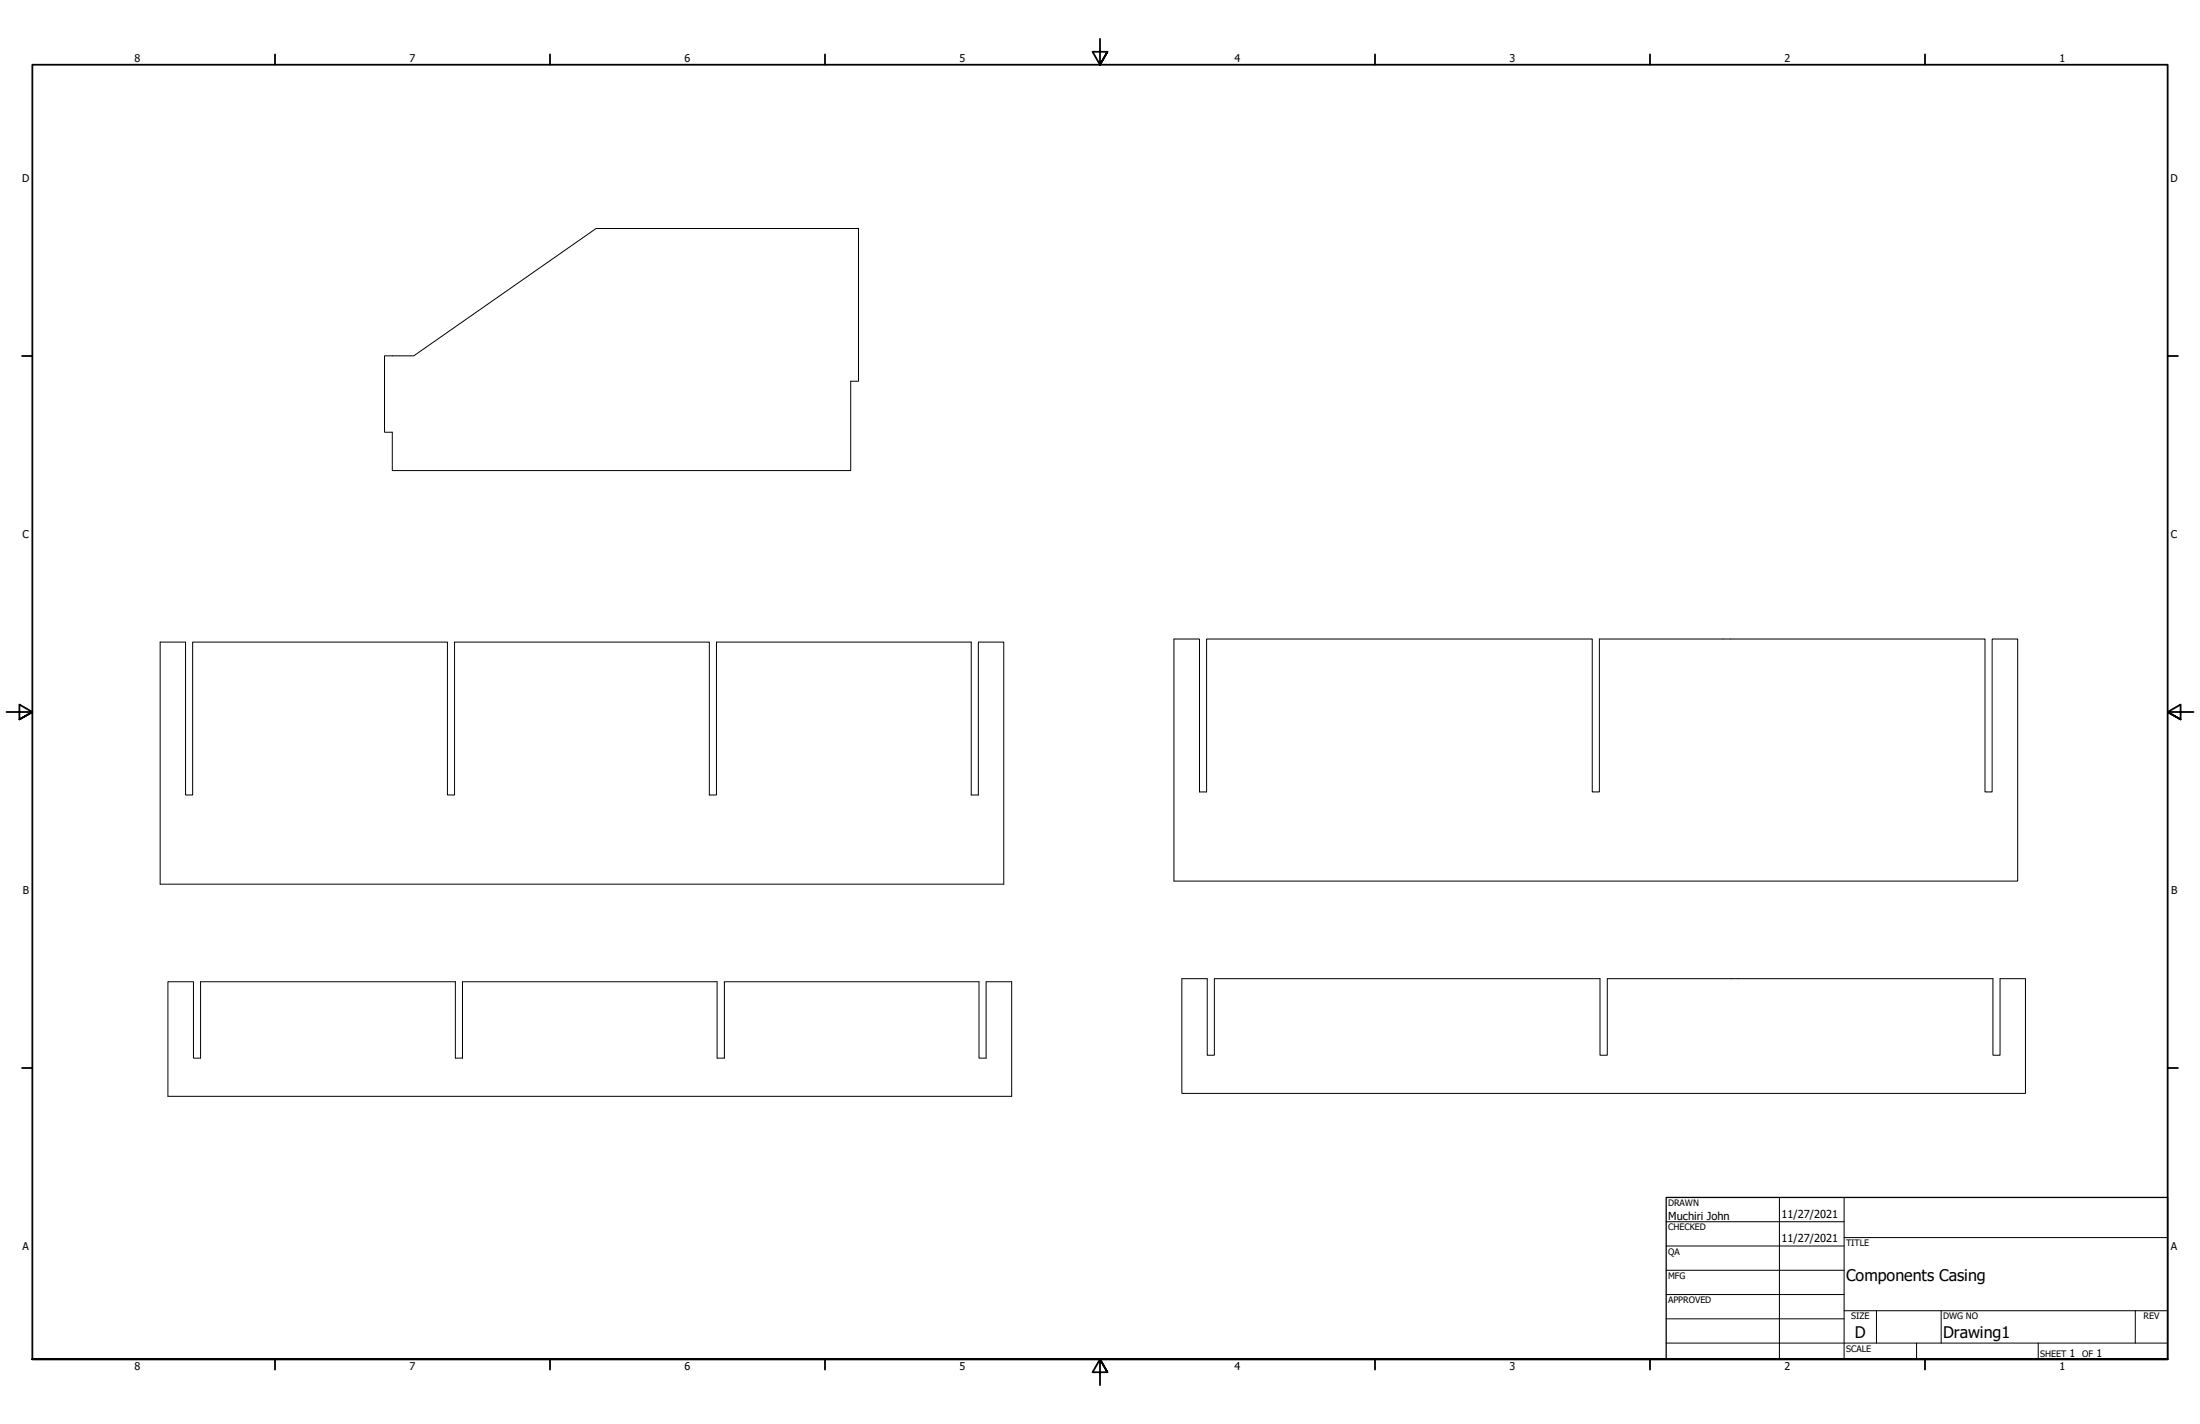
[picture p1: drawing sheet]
<svg xmlns="http://www.w3.org/2000/svg" width="864mm" height="559mm" viewBox="0 0 864 559" stroke-linecap="round" stroke-linejoin="round" font-family="sans-serif">
<!-- layer: Border (ANSI) -->
<g fill="none" stroke="#000" stroke-width=".7">
<path d="M431.8 15.2v10.2l-2.9-5.1h5.8l-2.9 5.1 2.9-5.1M107.9 21.3v4.1M215.9 21.3v4.1M323.8 21.3v4.1M539.8 21.3v4.1M647.7 21.3v4.1M755.6 21.3v4.1M8.6 139.7h4.1M850.9 139.7h4.1M2.5 279.4h10.2l-5.1-2.9v5.8l5.1-2.9-5.1 2.9M861.1 279.4h-10.2l5.1-2.9v5.8l-5.1-2.9 5.1 2.9M8.6 419.1h4.1"/>
<path d="M850.9 419.1h4.1M12.7 533.4v-508h838.2v508h-838.2h838.2M107.9 533.4v4.1M215.9 533.4v4.1M323.8 533.4v4.1M434.7 538.5l-2.9-5.1 2.9 5.1h-5.8l2.9-5.1v10.2M539.8 533.4v4.1M647.7 533.4v4.1M755.6 533.4v4.1"/>
</g>
<!-- layer: Title (ANSI) -->
<g fill="none" stroke="#000" stroke-width=".39">
<path d="M654 479.4h69.9M698.5 469.9v63.5M723.9 469.9v63.5M654 488.9h69.9M654 498.5h69.9M723.9 485.6h127M654 508h69.9M654 517.5h69.9M723.9 514.3h127M736.6 514.3v12.7M762 514.3v12.7M838.2 514.3v12.7"/>
<path d="M654 527h196.9M752.3 527v6.4M800.1 527v6.4"/>
</g>
<path d="M654 469.9h196.9v63.5h-196.9z" fill="none" stroke="#000" stroke-width=".51"/>
<!-- layer: Sketch Geometry (ANSI) -->
<path d="M150.9 139.6h11.5l71.6-49.9h103v59.9h-3.1v35.1h-179.9v-15.1h-3.1zM62.9 252h9.9v60h2.8v-60h100v60h2.8v-60h100v60h2.8v-60h100.1v60h2.7v-60h10v95h-331.1zM460.8 250.8h10.1v60h2.7v-60h151.4v60h2.8v-60h151.4v60h2.8v-60h10v95h-331.2zM65.9 385.3h10v29.9h2.8v-29.9h100.1v29.9h2.7v-29.9h100v29.9h2.9v-29.9h99.9v29.9h2.8v-29.9h10v44.9h-331.2zM463.9 384h10v30.1h2.8v-30.1h151.4v30.1h2.8v-30.1h151.4v30.1h2.8v-30.1h10v45.1h-331.2z" fill="none" stroke="#000" stroke-width=".39"/>
<g font-size="6.3">
<text x="724.7" y="502.7">Components Casing</text>
<text x="728.1" y="524.9">D</text>
<text x="762.8" y="525">Drawing1</text>
</g>
<g font-size="4.3">
<text x="654.8" y="478.6">Muchiri John</text>
<text x="699.3" y="478">11/27/2021</text>
<text x="699.3" y="487.5">11/27/2021</text>
</g>
<g font-size="4.2">
<text x="52.8" y="24.4">8</text>
<text x="160.8" y="24.4">7</text>
<text x="268.7" y="24.4">6</text>
<text x="376.7" y="24.4">5</text>
<text x="484.6" y="24.4">4</text>
<text x="592.6" y="24.4">3</text>
<text x="700.5" y="24.4">2</text>
<text x="808.5" y="24.4">1</text>
<text x="8.8" y="71.4">D</text>
<text x="852" y="71.4">D</text>
<text x="8.9" y="211.1">C</text>
<text x="852.2" y="211.1">C</text>
<text x="9" y="350.8">B</text>
<text x="852.2" y="350.8">B</text>
<text x="8.9" y="490.5">A</text>
<text x="852.2" y="490.5">A</text>
<text x="812.4" y="532.6">1</text>
<text x="823" y="532.6">1</text>
<text x="52.8" y="537.5">8</text>
<text x="160.8" y="537.5">7</text>
<text x="268.7" y="537.5">6</text>
<text x="376.7" y="537.5">5</text>
<text x="484.6" y="537.5">4</text>
<text x="592.6" y="537.5">3</text>
<text x="700.5" y="537.5">2</text>
<text x="808.5" y="537.5">1</text>
</g>
<g font-size="3.5">
<text x="654.8" y="473.2">DRAWN</text>
<text x="654.8" y="482.8">CHECKED</text>
<text x="724.7" y="488.9">TITLE</text>
<text x="654.8" y="492.3">QA</text>
<text x="654.8" y="501.8">MFG</text>
<text x="654.8" y="511.4">APPROVED</text>
<text x="726.7" y="517.7">SIZE</text>
<text x="762.8" y="517.7">DWG NO</text>
<text x="841.4" y="517.7">REV</text>
<text x="724.7" y="530.4">SCALE</text>
<text x="800.9" y="532.6">SHEET</text>
<text x="817.4" y="532.6">OF</text>
</g>
</svg>
